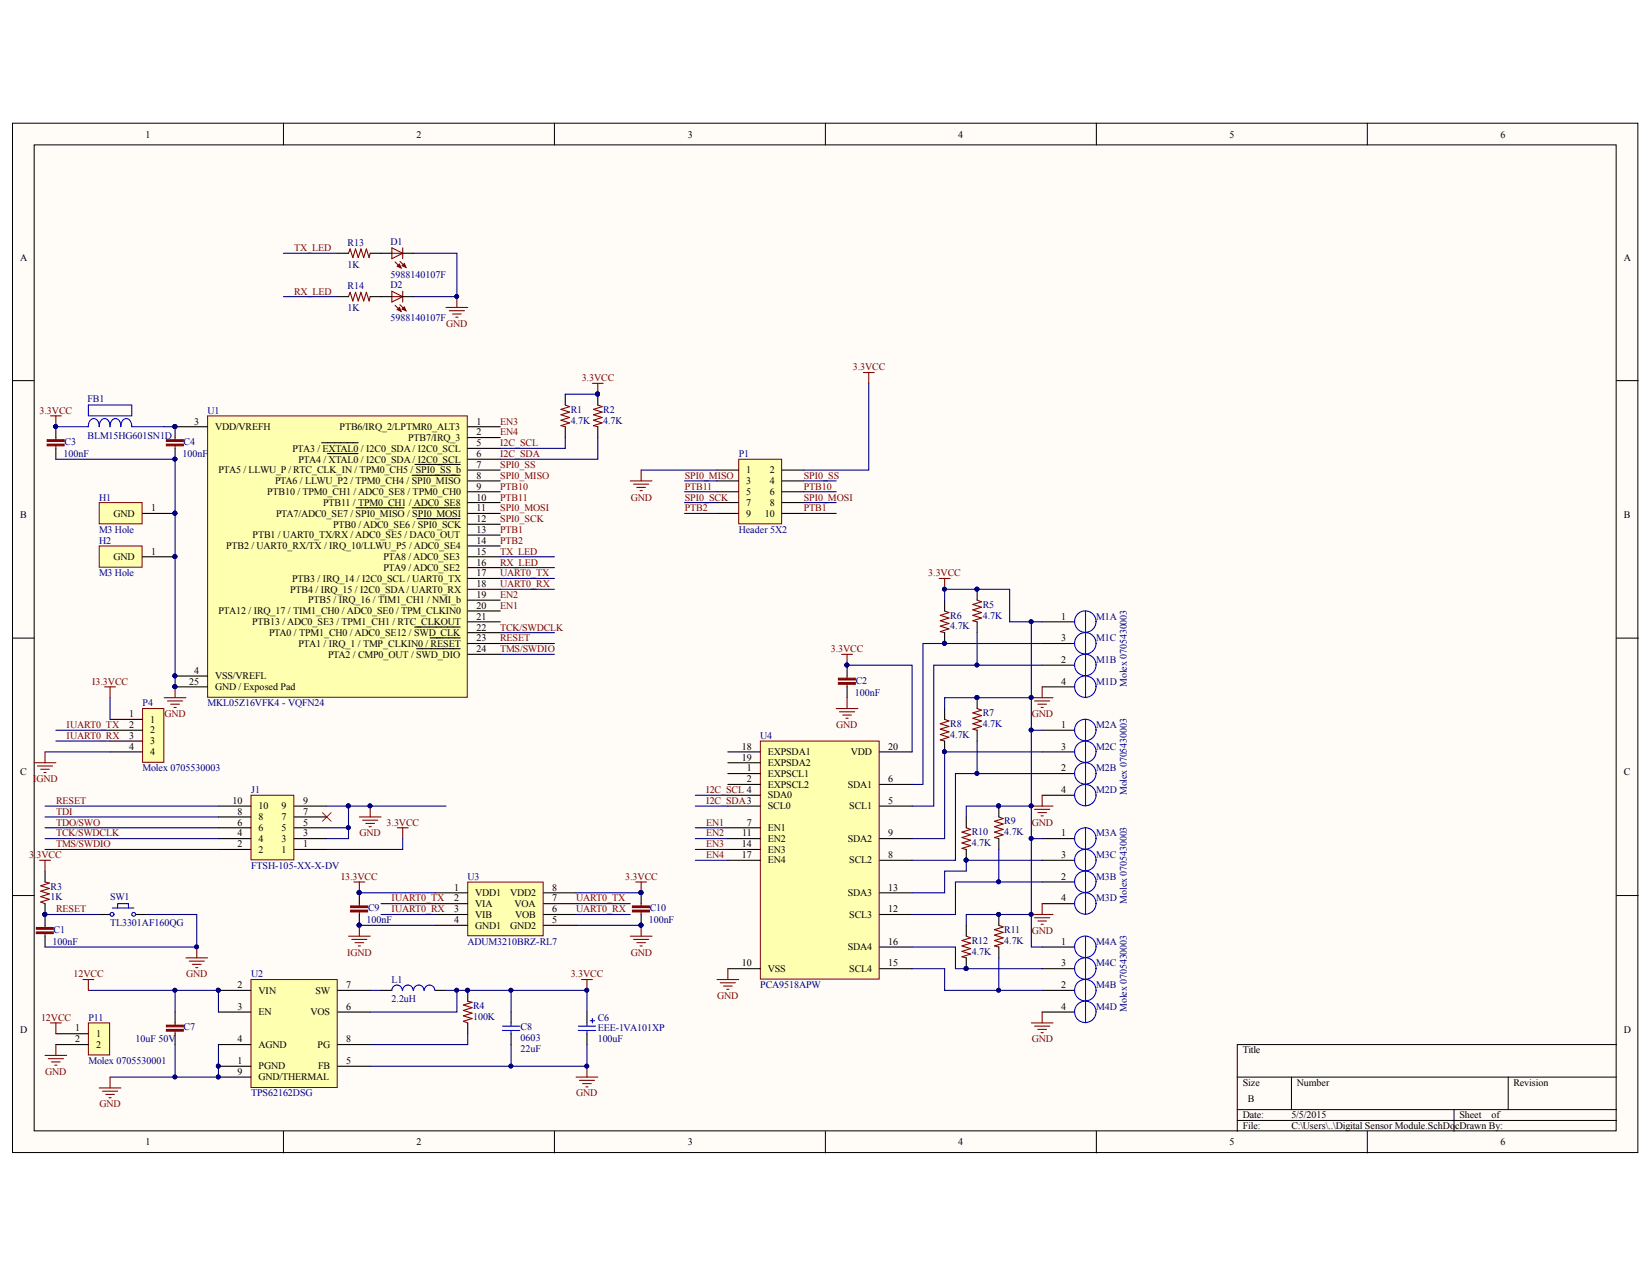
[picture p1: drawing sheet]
# Altium project SensorModule_Digital.PrjPcb
1 sheet, 42 parts. Net scope: global (net labels, ports and power ports of the same name join across sheets).
Board file: Digital Sensor Module.PcbDoc

## Sheet Digital Sensor Module.SchDoc
size B

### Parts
C1  100nF  [C0402]
C2  100nF  [C0402]
C3  100nF  [C0402]
C4  100nF  [C0402]
C6  EEE-1VA101XP  value 100uF  [EEE-1VA101XP]
C7  10uF 50V  [C1206]
C8  0603  value 22uF  [C0805]
C9  100nF  [C0402]
C10  100nF  [C0402]
D1  5988140107F  [LED2012120]
D2  5988140107F  [LED2012120]
FB1  BLM15HG601SN1D  [BLM18PG121SN1D]
H1  M3 Hole  [Hole-3mm]
H2  M3 Hole  [Hole-3mm]
J1  FTSH-105-XX-X-DV  [FTSH-105-XX-X-DV]
L1  value 2.2uH  [VLS252012T-2R2M1R3]  (hidden comment: VLS252012T-2R2M1R3)
M1  Molex 0705430003  [4POL254]  (parts A,B,C,D of 4)
M2  Molex 0705430003  [4POL254]  (parts A,B,C,D of 4)
M3  Molex 0705430003  [4POL254]  (parts A,B,C,D of 4)
M4  Molex 0705430003  [4POL254]  (parts A,B,C,D of 4)
P1  Header 5X2  [HDR2X5]
P4  Molex 0705530003  [0705530003]
P11  Molex 0705530001  [0705530001]
R1  4.7K  [R0603]
R2  4.7K  [R0603]
R3  1K  [R0603]
R4  100K  [R0603]
R5  4.7K  [R0603]
R6  4.7K  [R0603]
R7  4.7K  [R0603]
R8  4.7K  [R0603]
R9  4.7K  [R0603]
R10  4.7K  [R0603]
R11  4.7K  [R0603]
R12  4.7K  [R0603]
R13  1K  [R0603]
R14  1K  [R0603]
SW1  TL3301AF160QG  [TL3301AF160QG]
U1  MKL05Z16VFK4 - VQFN24  [98ASA00474D]
U2  TPS62162DSG  [DSG8-1600X900TP]
U3  ADUM3210BRZ-RL7  [ADUM3210BRZ-RL7]
U4  PCA9518APW  [PCA9518APW,512]

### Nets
3.3VCC: C2.1 C3.1 C6.1 C8.2 C10.1 FB1.1 J1.1 L1.2 M1.1(OUT2B) M2.1(OUT2B) M3.1(OUT2B) M4.1(OUT2B) P1.2 R1.1 R2.1 R3.2 R4.2 R5.1 R6.1 R7.1 R8.1 R9.1 R10.1 R11.1 R12.1 U2.6(VOS) U3.8(VDD2) U4.20(VDD)
12VCC: C7.1 P11.1 U2.2(VIN) U2.3(EN)
GND: C1.2 C2.2 C3.2 C4.2 C6.2 C7.2 C8.1 C10.2 D1.C D2.C H1.1(GND) H2.1(GND) J1.3 J1.5 J1.9 M1.4(OUT1B) M2.4(OUT1B) M3.4(OUT1B) M4.4(OUT1B) P1.1 P11.2 SW1.2 U1.4(VSS/VREFL) U1.25(GND_/_Exposed_Pad) U2.1(PGND) U2.4(AGND) U2.5(FB) U2.9(GND/THERMAL) U3.5(GND2) U4.10(VSS)
I3.3VCC: C9.1 P4.1 U3.1(VDD1)
IGND: C9.2 P4.4 U3.4(GND1)
EN1: U1.20(PTA12_/_IRQ_17_/_TIM1_CH0_/_ADC0_SE0_/_TPM_CLKIN0) U4.7(EN1)
EN2: U1.19(PTB5_/_IRQ_16_/_TIM1_CH1_/_NMI_b) U4.11(EN2)
EN3: U1.1(PTB6/IRQ_2/LPTMR0_ALT3) U4.14(EN3)
EN4: U1.2(PTB7/IRQ_3) U4.17(EN4)
I2C_SCL: R1.2 U1.5(PTA3_/_~{EXTAL0}_/_I2C0_SDA_/_I2C0_SCL) U4.4(SDA0)
I2C_SDA: R2.2 U1.6(PTA4_/_~{XTAL0}_/_I2C0_SDA_/_I2C0_SCL) U4.3(SCL0)
IUART0_RX: P4.3 U3.3(VIB)
IUART0_TX: P4.2 U3.2(VIA)
PTB1: P1.10 U1.13(PTB1_/_UART0_TX/RX_/_ADC0_SE5_/_DAC0_OUT)
PTB2: P1.9 U1.14(PTB2_/_UART0_RX/TX_/_IRQ_10/LLWU_P5_/_ADC0_SE4)
PTB10: P1.6 U1.9(PTB10_/_TPM0_CH1_/_ADC0_SE8_/_TPM0_CH0)
PTB11: P1.5 U1.10(PTB11_/_TPM0_CH1_/_ADC0_SE8)
RESET: C1.1 J1.10 R3.1 SW1.1 U1.23(PTA1_/_IRQ_1_/_TMP_CLKIN0_/_~{RESET})
RX_LED: R14.1 U1.16(PTA9_/_ADC0_SE2)
SPI0_MISO: P1.3 U1.8(PTA6_/_LLWU_P2_/_TPM0_CH4_/_~{SPI0_MISO})
SPI0_MOSI: P1.8 U1.11(PTA7/ADC0_SE7_/_~{SPI0_MISO}_/_~{SPI0_MOSI})
SPI0_SCK: P1.7 U1.12(PTB0_/_ADC0_SE6_/_~{SPI0_SCK})
SPI0_SS: P1.4 U1.7(PTA5_/_LLWU_P_/_RTC_CLK_IN_/_TPM0_CH5_/_~{SPI0_SS_b})
TCK/SWDCLK: J1.4 U1.22(PTA0_/_TPM1_CH0_/_ADC0_SE12_/_~{SWD_CLK})
TDI: J1.8
TDO/SWO: J1.6
TMS/SWDIO: J1.2 U1.24(PTA2_/_CMP0_OUT_/_~{SWD_DIO})
TX_LED: R13.1 U1.15(PTA8_/_ADC0_SE3)
UART0_RX: U1.18(PTB4_/_IRQ_15_/_I2C0_SDA_/_UART0_RX) U3.6(VOB)
UART0_TX: U1.17(PTB3_/_IRQ_14_/_I2C0_SCL_/_UART0_TX) U3.7(VOA)
NetC4_1: C4.1 FB1.2 U1.3(VDD/VREFH)
NetD1_A: D1.A R13.2
NetD2_A: D2.A R14.2
NetL1_1: L1.1 U2.7(SW)
NetM1_2: M1.2(OUT2A) R5.2 U4.5(SCL1)
NetM1_3: M1.3(OUT1A) R6.2 U4.6(SDA1)
NetM2_2: M2.2(OUT2A) R7.2 U4.8(SCL2)
NetM2_3: M2.3(OUT1A) R8.2 U4.9(SDA2)
NetM3_2: M3.2(OUT2A) R9.2 U4.12(SCL3)
NetM3_3: M3.3(OUT1A) R10.2 U4.13(SDA3)
NetM4_2: M4.2(OUT2A) R11.2 U4.15(SCL4)
NetM4_3: M4.3(OUT1A) R12.2 U4.16(SDA4)
NetR4_1: R4.1 U2.8(PG)

Not connected (* = marked no-connect by the designer): J1 7*; U1 21(PTB13_/_ADC0_SE3_/_TPM1_CH1_/_RTC_CLKOUT); U4 1(EXPSCL1) 2(EXPSCL2) 18(EXPSDA1) 19(EXPSDA2)
